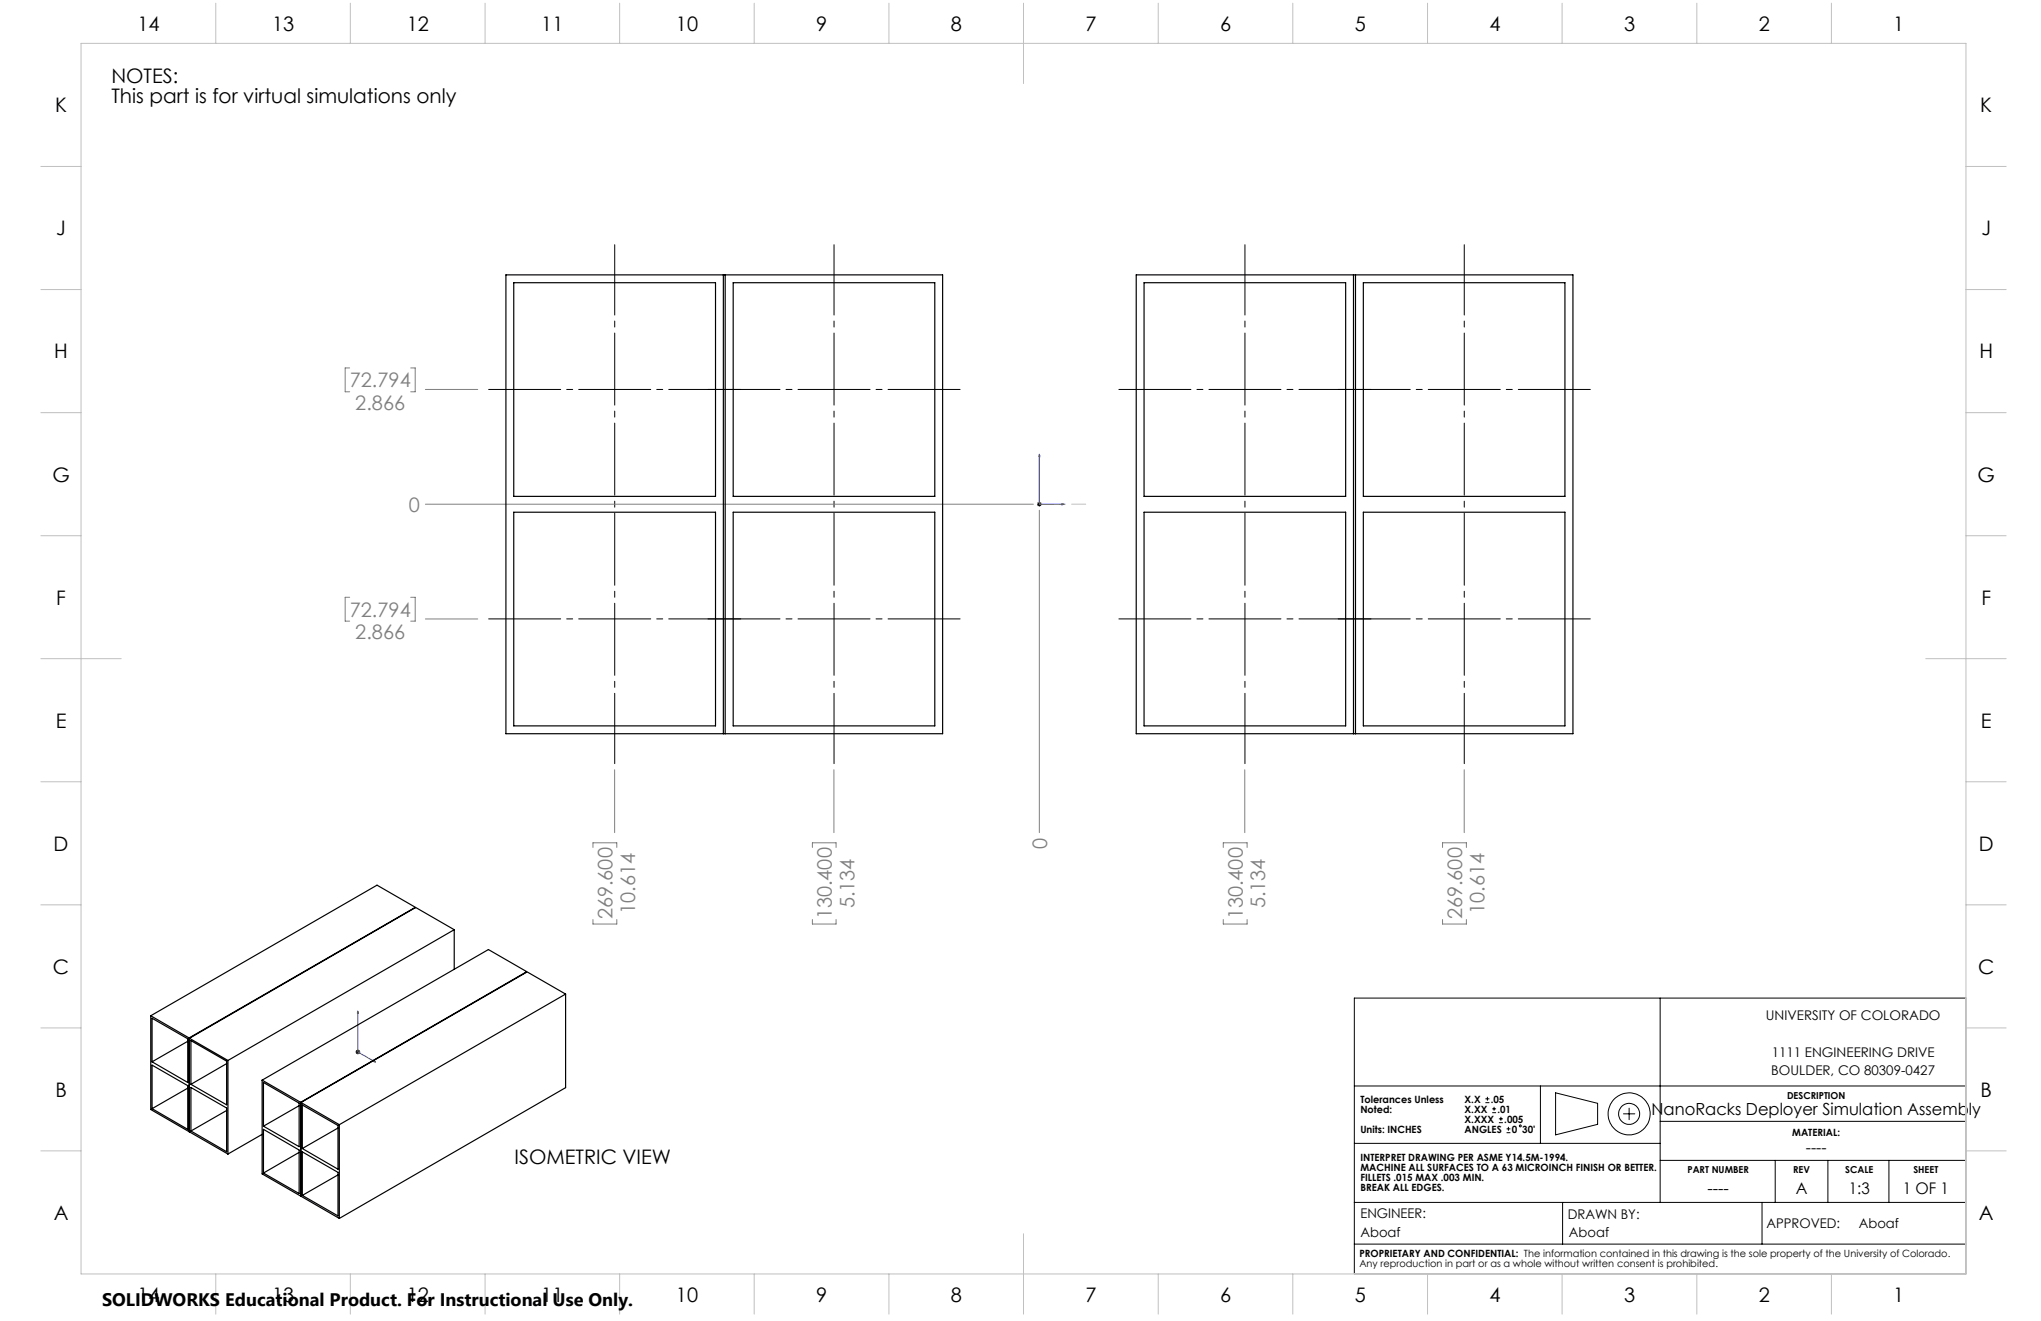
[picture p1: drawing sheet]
<svg xmlns="http://www.w3.org/2000/svg" width="432mm" height="279mm" viewBox="0 0 432 279" stroke-linecap="round" stroke-linejoin="round" font-family="sans-serif">
<g fill="none" stroke="#000" stroke-width=".21">
<path d="M219.4 106.6h1M219.5 106.3l.7 .7M219.9 106.2v.9M220.2 106.3l-.7 .7M351.2 211.1v43.2M415.9 211.1h-129.4v58.4M75.2 222.5h1M75.4 222.1l.7 .7M75.7 222v1M76.1 222.1l-.7 .7M286.5 229.7h129.4M314.3 233.2h.8"/>
<path d="M314.3 232.4h.8M314.7 232v.8M315.7 235.3h.8M315.7 234.5h.8M316.1 234.1v.8M317.1 237.5h.9M317.1 236.6h.9M317.5 236.2v.8M318.7 239.6h.8M318.7 238.8h.8M319.1 238.3v.8M325.9 229.7v12.1"/>
<path d="M329.1 231.1l8.9 2.3v4.4l-8.9 2.2zM343.5 235.6h2.4M344.7 234.4v2.4M351.2 237.2h64.7M286.5 254.3h129.4M286.5 241.8h64.7M330.6 254.3v8.8M351.2 245.4h64.7M372.8 254.3v8.8M375.6 245.4v8.9M386.7 245.4v8.9M399.6 245.4v8.9"/>
<path d="M286.5 263.1h129.4"/>
<circle cx="321.6" cy="238.1" r=".2"/>
<circle cx="344.7" cy="235.6" r="2.22"/>
<circle cx="344.7" cy="235.6" r="4.5"/>
</g>
<path d="M219.9 96.1v10.5h5.3M219.9 96.1l.1 .5h-.2zM224.6 106.5l.6 .1-.6 .2zM75.7 213.9l.1 .4-.2-.1zM75.7 213.9v8.6l3.7 2.1M79.1 224.3l.3 .3-.3-.1z" fill="none" stroke="#00f" stroke-width=".21"/>
<path d="M130.1 161.5v-109.7M176.5 161.5v-109.7M263.4 161.5v-109.7M309.8 161.5v-109.7" fill="none" stroke="#000" stroke-width=".21" stroke-dasharray="15.2 1.3 1.3 1.3" stroke-dashoffset=".4"/>
<path d="M102.4 82.4h55.3M148.8 82.4h55.3M235.7 82.4h55.4M337.5 82.4h-55.4M102.4 130.9h55.3M148.8 130.9h55.3M235.7 130.9h55.4M282.1 130.9h55.4" fill="none" stroke="#000" stroke-width=".21" stroke-dasharray="15.2 1.3 1.3 1.3" stroke-dashoffset="-1"/>
<g fill="none" stroke="#808080" stroke-width=".21">
<path d="M74 77.8h-1v5.1h1M86.9 77.8h.9v5.1h-.9M90 82.4h11.1M90 106.6h128.6M219.9 107.9v68.2M74 126.3h-1v5.1h1M86.9 126.3h.9v5.1h-.9M90 130.9h11.1M125.4 179.2v-.9h5.1v.9M130 162.8v13.3M171.9 179.2v-.9h5v.9M176.4 162.8v13.3"/>
<path d="M258.8 179.2v-.9h5v.9M263.3 162.8v13.3M305.2 179.2v-.9h5v.9M309.8 162.8v13.3M125.4 194.5v.9h5.1v-.9M171.9 194.5v.9h5v-.9M258.8 194.5v.9h5v-.9M305.2 194.5v.9h5v-.9"/>
</g>
<path d="M219.9 106.6h9.8M219.9 106.6v-9.7" fill="none" stroke="#c0c0c0" stroke-width=".21" stroke-dasharray="15.2 1.3 1.3 1.3" stroke-dashoffset="12.3"/>
<g fill="none" stroke="#c0c0c0" stroke-width=".21">
<path d="M17.1 9.2h398.8v260.3h-398.8zM45.6 .7v8.5M74.1 .7v8.5M102.6 .7v8.5M131.1 .7v8.5M159.6 .7v8.5M188.1 .7v8.5M216.5 .7v17M245 .7v8.5M273.5 .7v8.5M302 .7v8.5M330.5 .7v8.5"/>
<path d="M359 .7v8.5M387.5 .7v8.5M8.6 35.2h8.5M415.9 35.2h8.5M8.6 61.2h8.5M415.9 61.2h8.5M8.6 87.3h8.5M415.9 87.3h8.5M8.6 113.3h8.5M415.9 113.3h8.5M8.6 139.3h17M407.4 139.3h17"/>
<path d="M8.6 165.3h8.5M415.9 165.3h8.5M8.6 191.4h8.5M415.9 191.4h8.5M8.6 217.4h8.5M415.9 217.4h8.5M8.6 243.4h8.5M415.9 243.4h8.5M45.6 269.5v8.5M74.1 269.5v8.5M102.6 269.5v8.5M131.1 269.5v8.5"/>
<path d="M159.6 269.5v8.5M188.1 269.5v8.5M216.5 260.9v17.1M245 269.5v8.5M273.5 269.5v8.5M302 269.5v8.5M330.5 269.5v8.5M359 269.5v8.5M387.5 269.5v8.5"/>
</g>
<g fill="#00f">
<path d="M224.6 106.5l.6 .1-.6 .2zM219.9 96.1l.1 .5h-.2z"/>
<path d="M79.1 224.3l.3 .3-.3-.1zM75.7 213.9l.1 .4-.2-.1z"/>
</g>
<g fill="none" stroke="#000" stroke-width=".25">
<path d="M107 58.1h92.4v97.1h-92.4zM108.7 59.8h42.7v45.2h-42.7zM153 58.1v97.1M153.4 58.1v97.1M155.1 59.8h42.7v45.2h-42.7zM240.4 58.1h92.4v97.1h-92.4zM242 59.8h42.7v45.2h-42.7zM286.3 58.1v97.1M286.8 58.1v97.1M288.4 59.8h42.7v45.2h-42.7zM108.7 108.3h42.7v45.2h-42.7zM155.1 108.3h42.7v45.2h-42.7z"/>
<path d="M242 108.3h42.7v45.2h-42.7zM288.4 108.3h42.7v45.2h-42.7zM87.7 192l-47.6 27.6M87.7 192l-47.7 27.5M87.7 192v.1M96.1 196.6l-16.3-9.4-47.9 27.6M96.1 196.6v8.4M96.1 196.6l-47.9 27.7M31.9 214.8l8.1 4.7M31.9 214.8v19.9l8.1 4.7M32.2 215.4l7.5 4.3v9.3l-7.5-4.4zM40 219.5v19.9"/>
<path d="M40.1 219.6v19.8l8.1 4.7M40.1 219.6l8.1 4.7M111.3 205.6h.1l-47.7 27.6M111.3 205.6l-47.7 27.6M111.3 205.6v.1M119.7 210.3v19.7l-47.9 27.7M119.7 210.3l-47.9 27.6M119.7 210.3l-16.4-9.5-47.8 27.7M32.2 225.3l7.5 4.3v9.3l-7.5-4.4zM39.7 220.2l-7.5 4.4M39.7 230.2l-7.5 4.3M40.1 239.3l-.1 .1"/>
<path d="M40.4 220.1l7.5 4.3v9.3l-7.5-4.4zM40.4 230l7.5 4.4v9.2l-7.5-4.4zM47.9 225l-7.5 4.3M47.9 234.9l-7.5 4.3M48.2 224.3v19.8M55.5 228.5l8.1 4.7M55.5 228.5v19.8l8.1 4.7M55.5 239.9l-7.3 4.2M55.7 229l7.6 4.3v9.2l-7.6-4.3zM55.7 238.9l7.6 4.3v9.2l-7.6-4.3zM63.3 233.9l-7.6 4.3M63.6 233.2v19.8"/>
<path d="M63.7 233.2v19.8l8.1 4.7M63.7 233.2l8.1 4.7M64 233.7l7.5 4.4v9.2l-7.5-4.4zM71.5 238.6l-7.5 4.3M71.8 237.9v19.8M63.3 243.7l-7.6 4.4M63.7 252.9l-.1 .1M64 243.6l7.5 4.4v9.2l-7.5-4.4zM71.5 248.5l-7.5 4.3"/>
</g>
<g font-size="4.2">
<text x="29.1" y="6.5">14</text>
<text x="57.5" y="6.5">13</text>
<text x="86" y="6.5">12</text>
<text x="114.5" y="6.5">11</text>
<text x="143" y="6.5">10</text>
<text x="172.7" y="6.5">9</text>
<text x="201.2" y="6.5">8</text>
<text x="229.6" y="6.5">7</text>
<text x="258.1" y="6.5">6</text>
<text x="286.6" y="6.5">5</text>
<text x="315.1" y="6.5">4</text>
<text x="343.6" y="6.5">3</text>
<text x="372.1" y="6.5">2</text>
<text x="400.6" y="6.5">1</text>
<text x="23.6" y="17.6">NOTES:</text>
<text x="11.7" y="23.8">K</text>
<text x="23.6" y="21.8">This part is for virtual simulations only</text>
<text x="419" y="23.8">K</text>
<text x="11.9" y="49.8">J</text>
<text x="419.2" y="49.8">J</text>
<text x="11.5" y="75.8">H</text>
<text x="418.8" y="75.8">H</text>
<text x="11.1" y="101.8">G</text>
<text x="418.4" y="101.8">G</text>
<text x="11.9" y="127.9">F</text>
<text x="419.2" y="127.9">F</text>
<text x="11.8" y="153.9">E</text>
<text x="419.1" y="153.9">E</text>
<text x="11.3" y="179.9">D</text>
<text x="418.6" y="179.9">D</text>
<text x="11.2" y="206">C</text>
<text x="418.5" y="206">C</text>
<text x="11.7" y="232">B</text>
<text x="419" y="232">B</text>
<text x="108.9" y="246.1">ISOMETRIC VIEW</text>
<text x="11.4" y="258">A</text>
<text x="418.6" y="258">A</text>
<text x="29.1" y="275.3">14</text>
<text x="57.5" y="275.3">13</text>
<text x="86" y="275.3">12</text>
<text x="114.5" y="275.3">11</text>
<text x="143" y="275.3">10</text>
<text x="172.7" y="275.3">9</text>
<text x="201.2" y="275.3">8</text>
<text x="229.6" y="275.3">7</text>
<text x="258.1" y="275.3">6</text>
<text x="286.6" y="275.3">5</text>
<text x="315.1" y="275.3">4</text>
<text x="343.6" y="275.3">3</text>
<text x="372.1" y="275.3">2</text>
<text x="400.6" y="275.3">1</text>
</g>
<g font-size="4.2" fill="#808080">
<text x="74" y="81.9">72.794</text>
<text x="75.2" y="86.7">2.866</text>
<text x="86.5" y="108.2">0</text>
<text x="74" y="130.5">72.794</text>
<text x="75.2" y="135.2">2.866</text>
<text x="221.5" y="179.6" transform="rotate(-90 221.5 179.6)">0</text>
<text x="129.6" y="194.5" transform="rotate(-90 129.6 194.5)">269.600</text>
<text x="134.3" y="193.3" transform="rotate(-90 134.3 193.3)">10.614</text>
<text x="176" y="194.5" transform="rotate(-90 176 194.5)">130.400</text>
<text x="180.7" y="192.1" transform="rotate(-90 180.7 192.1)">5.134</text>
<text x="262.9" y="194.5" transform="rotate(-90 262.9 194.5)">130.400</text>
<text x="267.7" y="192.1" transform="rotate(-90 267.7 192.1)">5.134</text>
<text x="309.3" y="194.5" transform="rotate(-90 309.3 194.5)">269.600</text>
<text x="314.1" y="193.3" transform="rotate(-90 314.1 193.3)">10.614</text>
</g>
<text font-size="3.8" x="21.6" y="276.3">SOLIDWORKS Educational Product. For Instructional Use Only.</text>
<g font-size="3.5">
<text x="349.4" y="235.9">NanoRacks Deployer Simulation Assembly</text>
<text x="361.2" y="252.6">----</text>
</g>
<g font-size="3.4">
<text x="382" y="243.8">----</text>
<text x="379.9" y="252.6">A</text>
<text x="391.1" y="252.6">1:3</text>
<text x="402.5" y="252.6">1 OF 1</text>
</g>
<g font-size="2.8">
<text x="373.6" y="215.8">UNIVERSITY OF COLORADO</text>
<text x="374.7" y="227.3">BOULDER, CO 80309-0427</text>
<text x="374.8" y="223.5">1111 ENGINEERING DRIVE</text>
<text x="287.8" y="257.7">ENGINEER:</text>
<text x="331.7" y="257.8">DRAWN BY:</text>
<text x="287.8" y="261.5">Aboaf</text>
<text x="331.9" y="261.5">Aboaf</text>
<text x="373.7" y="259.7">APPROVED:</text>
<text x="393.3" y="259.7">Aboaf</text>
</g>
<g font-size="2.1">
<text x="287.8" y="233.2">Tolerances Unless</text>
<text x="309.8" y="233.2">X.X</text>
<text x="315.4" y="233.2">.05</text>
<text x="287.8" y="235.3">Noted:</text>
<text x="287.8" y="239.6">Units: INCHES</text>
<text x="309.8" y="237.4">X.XXX</text>
<text x="309.8" y="235.3">X.XX</text>
<text x="309.8" y="239.6">ANGLES</text>
<text x="316.8" y="235.3">.01</text>
<text x="318.2" y="237.4">.005</text>
<text x="319.9" y="239.6">0</text>
<text x="322.1" y="239.6">30'</text>
<text x="287.8" y="245.6">INTERPRET DRAWING PER ASME Y14.5M-1994.</text>
<text x="379.2" y="240.3">MATERIAL:</text>
<text x="287.8" y="247.7">MACHINE ALL SURFACES TO A 63 MICROINCH FINISH OR BETTER.</text>
<text x="287.8" y="249.8">FILLETS .015 MAX .003 MIN.</text>
<text x="287.8" y="251.9">BREAK ALL EDGES.</text>
<text x="287.6" y="265.8">PROPRIETARY AND CONFIDENTIAL: The information contained in this drawing is the sole property of the University of Colorado.</text>
<text x="287.6" y="267.9">Any reproduction in part or as a whole without written consent is prohibited.</text>
</g>
<g font-size="2">
<text x="378.1" y="232.5">DESCRIPTION</text>
<text x="357" y="248">PART NUMBER</text>
<text x="379.4" y="248">REV</text>
<text x="390.4" y="248">SCALE</text>
<text x="404.8" y="248">SHEET</text>
</g>
</svg>
